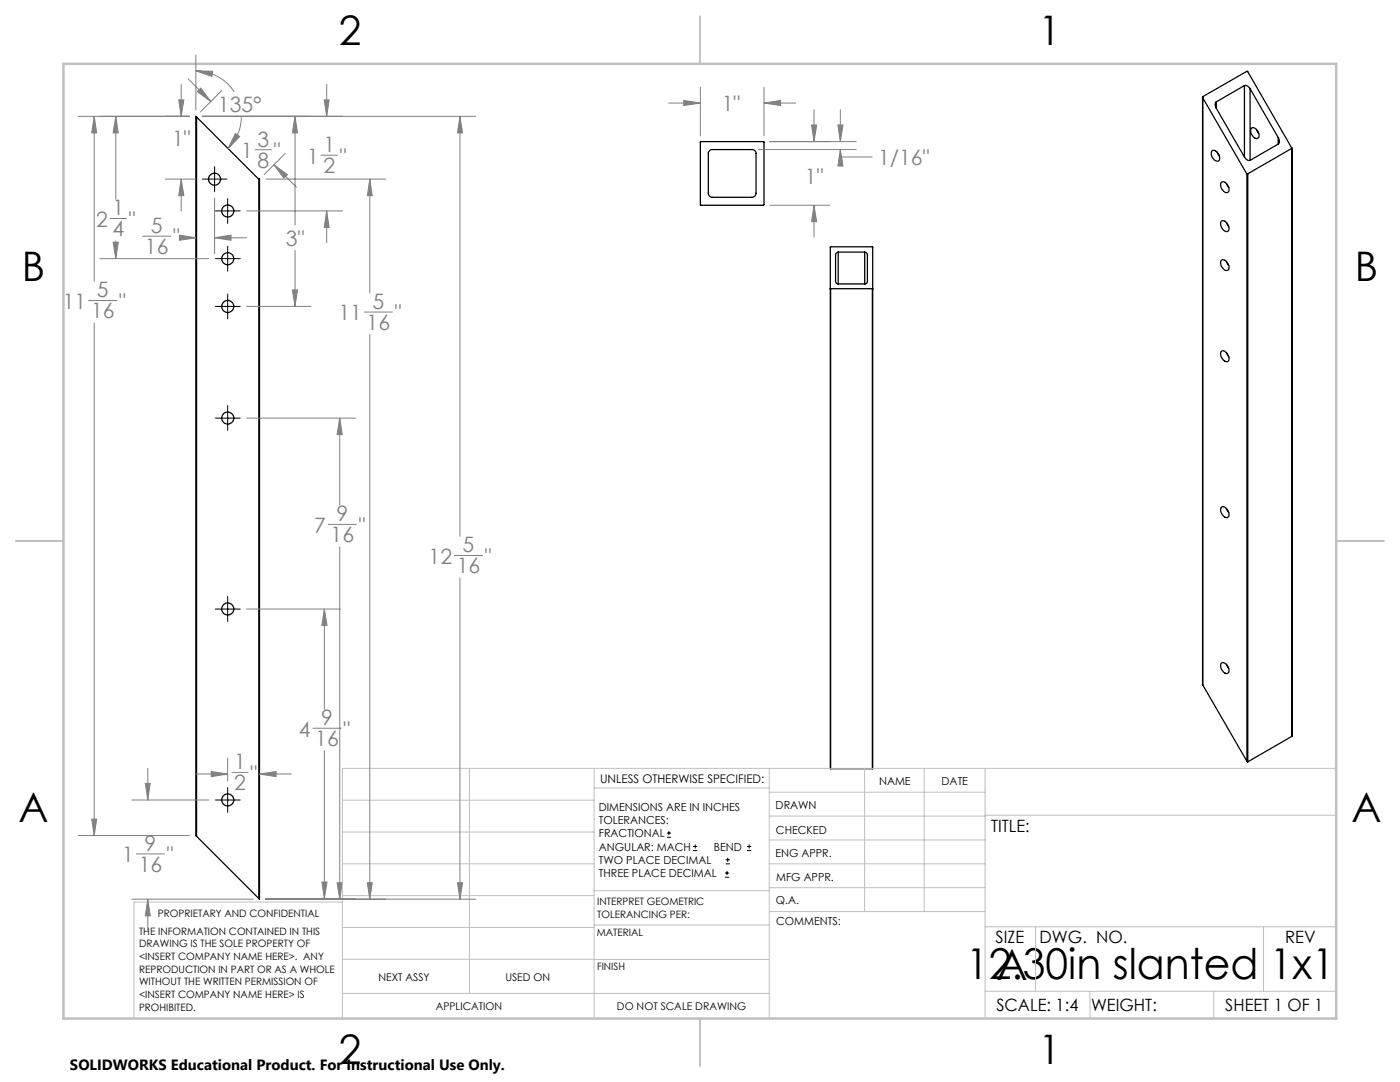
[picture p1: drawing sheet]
<svg xmlns="http://www.w3.org/2000/svg" width="279mm" height="216mm" viewBox="0 0 279 216" stroke-linecap="round" stroke-linejoin="round" font-family="sans-serif">
<g fill="none" stroke="#000" stroke-width=".25">
<path d="M240 19.4v117.3M240 19.5v-.2l8.9-5.1 8.9 15.4M240 19.5l8.8 15.2M240 19.5v117.2M248.4 17.1a1.05 1.05 0 0 1 1.1 .6M248.4 17.1l-5.7 3.2M248.4 17.1v14.2M249.5 17.7l5.6 9.7M249.5 17.7v14.3M39.2 23.4l-.1-.2v143.6l.1 .1M39.2 23.4v143.5M39.2 23.4l12.5 12.4"/>
<path d="M51.7 35.8l.1-.1v143.7l-.1-.1M51.7 35.8v143.5M139.8 28.3h12.6l.1 12.6-.2 .1-12.5-.1zM141.7 30l.3-.2h8.1a.78 .78 0 0 1 .8 .8v8a.85 .85 0 0 1-.8 .8h-8a.85 .85 0 0 1-.7-.8v-8.1zM241.9 30.1a1.02 1.02 0 0 1 1.4 .8l.1 .4a.62 .62 0 0 1-.2 .8 .62 .62 0 0 1-.9-.2 1.48 1.48 0 0 1-.4-1.8zM242.7 20.3a.95 .95 0 0 0 0 1.3M242.7 21.6l5.7 9.7M242.7 20.3v1.3M242.9 30.4l.4 .8M243.7 36.4a1.31 1.31 0 0 1 1.6 1.5 .54 .54 0 0 1-.3 .5 .54 .54 0 0 1-.6-.1l-.7-.8-.1-.6zM244.8 36.7l.4 .7M248.4 31.3a1.03 1.03 0 0 0 1.1 .7"/>
<path d="M248.8 34.7v117.2M249 34.7h-.2M249 34.7v117.3M249.7 25.6a1.31 1.31 0 0 1 1.6 1.5 .54 .54 0 0 1-.3 .5 .54 .54 0 0 1-.6 0l-.7-.9-.1-.6zM250.8 25.9l.4 .7M255.1 27.4a.98 .98 0 0 1 0 1.4M255.1 28.8l-5.6 3.2M255.1 27.4v1.4M257.8 29.6v117.3M257.8 29.6l-8.8 5.1M165.8 57.6h-.1M165.8 57.6v95.8"/>
<path d="M165.8 57.6h8.3M167.3 50.3a.54 .54 0 0 0-.5 .5v5.3a.49 .49 0 0 0 .5 .6M167.3 56.7h5.3M167.3 50.3h5.3M167.3 50.3v6.4M172.6 50.3a.54 .54 0 0 1 .5 .5v5.4l-.2 .4-.3 .1M172.6 50.3v6.4M174.1 57.6l.1 .1M174.1 57.6v95.8M243.7 51.9a1.34 1.34 0 0 1 1.6 1.8 .74 .74 0 0 1-.8 .3 .74 .74 0 0 1-.6-.6l-.3-.7zM243.7 44.1a1.04 1.04 0 0 1 1.4 .8 .72 .72 0 0 1 .2 .8 .72 .72 0 0 1-.6 .5 1.59 1.59 0 0 1-1-2.1zM244.8 44.4l.4 .8"/>
<path d="M244.8 52.2l.4 .8M243.7 70.1a1.04 1.04 0 0 1 1.4 .8 .72 .72 0 0 1 .2 .8 .72 .72 0 0 1-.6 .5 1.59 1.59 0 0 1-1-2.1zM244.8 70.4l.4 .8M243.7 101.2a1.16 1.16 0 0 1 1.6 1.1 .64 .64 0 0 1-.6 1 1.59 1.59 0 0 1-1-2.1zM244.8 101.5l.4 .7M240 136.7l8.8 15.2M243.7 132.3a1.31 1.31 0 0 1 1.6 1.5 .54 .54 0 0 1-.3 .5 .54 .54 0 0 1-.6 0l-.7-.8-.1-.7zM244.8 132.6l.4 .8M165.8 153.4v-104.2l8.4 .1-.1 104.1M165.8 153.4h8.3M248.8 151.9l.2 .1M257.8 146.9l-8.8 5.1"/>
<path d="M39.2 166.9l12.5 12.4"/>
<circle cx="42.8" cy="35.7" r="1.21"/>
<circle cx="45.5" cy="42.1" r="1.21"/>
<circle cx="45.5" cy="51.6" r="1.21"/>
<circle cx="45.5" cy="61.1" r="1.21"/>
<circle cx="45.5" cy="83.4" r="1.21"/>
<circle cx="45.5" cy="121.5" r="1.21"/>
<circle cx="45.5" cy="159.6" r="1.21"/>
</g>
<g fill="none" stroke="#000" stroke-width=".2">
<path d="M40.4 35.7h4.9M42.8 33.3v4.9M45.4 39.6v5M43 51.6h4.9M43 42.1h4.9M45.4 49.1v5M45.4 58.7v4.9M43 61.1h4.9M43 83.4h4.9M45.4 80.9v5M45.4 119v5M43 121.5h4.9"/>
<path d="M43 159.6h4.9M45.4 157.1v5M133.1 167.1h.8M133.1 166.2h.8M133.5 165.8v.9M138.3 169.7h.8M138.3 168.9h.8M138.7 168.5v.8M144.7 175h.8M144.7 174.2h.8M144.8 172.4h.9M144.8 171.6h.9"/>
<path d="M145.1 173.8v.8M145.2 171.1v.9M149.1 169.7h.8M149.1 168.9h.8M149.5 168.5v.8"/>
</g>
<g fill="none" stroke="#808080" stroke-width=".2">
<path d="M35.7 19.9h1l-.5 3.3zM36.2 16.9v6.3M37.6 15.8l4.5 4.4M39.1 11v10.9M39.1 14.1l3.3 .1-.1 1zM39.1 14.1a9.2 9.2 0 0 1 7.6 4.2M39.4 18.3l.7-.7 2 2.6zM44.3 18l-4.3 4.3M64.7 19.9h1l-.5 3.3zM65.2 16.9v6.3M139.8 17.4v9.7M152.5 17.4v9.7"/>
<path d="M15.6 23.2h22.2M18.8 23.2v32.9M18.8 23.2l.5 3.3h-1zM23.1 23.2v16.6M23.1 23.2l.5 3.3h-1zM33 35.7h6.1M36.2 35.7v6.4M36.2 35.7l.5 3.4h-1zM40.4 23.2h54.6M42.8 39.5v11.1M47 26.6l.8 .6-2.3 2.4zM48.2 23.4a8.9 8.9 0 0 1-2.7 6.2"/>
<path d="M50.9 29.9h3.3M53.1 35.7h23.9M54.7 32.9l2.7 2-.7 .7zM54.7 32.9l4.5 4.5M56.9 30.6l-4.2 4.3M58.9 23.2l.5 3.3h-1.1zM58.9 23.2v21.7M64.1 31h3.2M73.8 35.7l.5 3.4h-1zM73.8 35.7v22.8M91.8 23.2l.5 3.3h-1zM91.8 23.2v83.8"/>
<path d="M133.4 20.6h6.4M136.5 20l3.3 .6-3.3 .5zM151.3 29.8h19.6M152.5 20.6l3.3-.6v1.1zM152.5 20.6h6.3M153.6 28.3h17.3M162 24.9h1l-.5 3.4zM162.5 21.9v6.4M167.2 24.9h1l-.5 3.4zM167.7 29.8v1.5h6.4M167.7 21.9v6.4M167.7 29.8l.5 3.3h-1z"/>
<path d="M17.7 60h5.6M19.9 51.6h21.8M22 43.6h3.3M22.6 48.3h1l-.5 3.3zM23.1 48.1v3.5M28.4 47.1h5.7M35.8 46.9l3.3 .5-3.3 .5zM37 47.4h2.1M42.8 47.4l3.3-.5v1zM42.8 47.4h6.4M49.2 42.1h19.2M58.3 57.9h1.1l-.5 3.2z"/>
<path d="M58.9 50v11.1M65.2 42.1v6.3M65.2 42.1l.5 3.3h-1zM153.6 41h12M162.5 41v6.3M162.5 41l.5 3.2h-1zM18.8 64.5v102.2M49.2 61.1h12.9M72.7 62.3h5.6M73.8 66.7v112.7M49.2 83.4h21.8M67.8 83.4l.5 3.3h-1z"/>
<path d="M67.8 83.4v17.4M65.5 104.6h5.6M67.8 109.1v70.3M90.7 110.8h5.6M91.8 115.3v64.1M49.2 121.5h18.7M64.7 121.5v20M64.7 121.5l.6 3.3h-1.1zM26.3 159.6h15.4M29 156.3h1l-.5 3.3zM29.5 153.3v6.3M39.1 154.4h6.3"/>
<path d="M42.2 154l3.2 .4-3.2 .6zM45.4 151.3v4.6M46.3 154.1h3.2M51.8 154.4h6.3M51.8 154.4l3.3-.4v1zM62.4 145.3h5.7M64.7 149.8v29.5M15.6 166.7h22.2M18.3 163.4h1l-.5 3.3zM26.3 179.4h24.2M27.2 170.4h5.6M29.5 179.4v6.4"/>
<path d="M29.5 179.4l.5 3.3h-1zM53 179.3h14.9M53.1 179.4h41.9M64.2 176h1.1l-.6 3.3zM67.3 176.1h1l-.5 3.3zM73.3 176.1h1l-.5 3.3zM91.3 176.1h1l-.5 3.3z"/>
</g>
<g fill="none" stroke="#c0c0c0" stroke-width=".2">
<path d="M68.3 159.7h50.3M93.7 153.3v44.9M118.6 153.3v49.9M118.6 157.2h34.9M153.5 153.3v49.9M153.5 158.1h43.1M172.5 153.3v28.6M184.4 153.3v28.6M196.6 153.3v49.9M266.7 153.3h-198.4v49.9M68.3 178.7h50.3M68.3 172.4h50.3"/>
<path d="M68.3 166h50.3M68.3 180h-41.6v23.2M118.6 177.7h35M153.5 167.6h43.1M153.5 162.8h43.1M153.5 172.4h43.1M153.5 177.1h43.1M196.6 162.7h70.1M68.3 198.2h85.2M68.3 191.4l85.2 .1M68.3 185.1h50.3M118.6 184.6h35"/>
<path d="M153.6 181.9h43M196.6 197.8h70.1M196.6 184.9h70.1M206.7 184.9v12.9M217.5 197.8v5.4M242.2 197.8v5.4M252.2 184.9v12.9"/>
</g>
<path d="M139.7 3.2v9.5M3.1 107.9h9.6M266.7 107.9h9.5M139.7 203.2v9.6" fill="none" stroke="#c0c0c0" stroke-width=".25"/>
<path d="M12.7 12.7h254v190.5h-254z" fill="none" stroke="#c0c0c0" stroke-width=".5"/>
<path d="M18.3 163.4h1l-.5 3.3zM18.8 23.2l.5 3.3h-1zM73.3 176.1h1l-.5 3.3zM73.8 35.7l.5 3.4h-1zM39.4 18.3l.7-.7 2 2.6zM54.7 32.9l2.7 2-.7 .7zM42.2 154l3.2 .4-3.2 .6zM51.8 154.4l3.3-.4v1zM64.7 121.5l.6 3.3h-1.1zM64.2 176h1.1l-.6 3.3zM42.8 47.4l3.3-.5v1zM35.8 46.9l3.3 .5-3.3 .5zM35.7 19.9h1l-.5 3.3zM36.2 35.7l.5 3.4h-1zM65.2 42.1l.5 3.3h-1zM64.7 19.9h1l-.5 3.3zM22.6 48.3h1l-.5 3.3zM23.1 23.2l.5 3.3h-1zM58.3 57.9h1.1l-.5 3.2zM58.9 23.2l.5 3.3h-1.1zM67.8 83.4l.5 3.3h-1zM67.3 176.1h1l-.5 3.3zM29 156.3h1l-.5 3.3zM29.5 179.4l.5 3.3h-1zM47 26.6l.8 .6-2.3 2.4zM39.1 14.1l3.3 .1-.1 1zM91.8 23.2l.5 3.3h-1zM91.3 176.1h1l-.5 3.3zM136.5 20l3.3 .6-3.3 .5zM152.5 20.6l3.3-.6v1.1zM162 24.9h1l-.5 3.4zM162.5 41l.5 3.2h-1zM167.2 24.9h1l-.5 3.4zM167.7 29.8l.5 3.3h-1z" fill="#808080"/>
<g font-size="8.5">
<text x="192.8" y="195.4">12.30in slanted 1x1</text>
<text x="198.9" y="195.5">A</text>
</g>
<g font-size="8.1">
<text x="67.6" y="8.9">2</text>
<text x="207.3" y="8.9">1</text>
<text x="4.4" y="56.1">B</text>
<text x="270.4" y="56.1">B</text>
<text x="3.7" y="164.1">A</text>
<text x="269.7" y="164.1">A</text>
<text x="67.6" y="212.4">2</text>
<text x="207.3" y="212.4">1</text>
</g>
<g font-size="4.2" fill="#808080">
<text x="43.5" y="22.4">135°</text>
<text x="144.1" y="22.1">1&quot;</text>
<text x="34.4" y="29.2">1&quot;</text>
<text x="51.4" y="29.2">3</text>
<text x="48.1" y="31.6">1</text>
<text x="51.4" y="33.4">8</text>
<text x="54.7" y="31.6">&quot;</text>
<text x="61.3" y="32.6">1</text>
<text x="64.6" y="30.3">1</text>
<text x="64.6" y="34.5">2</text>
<text x="67.8" y="32.6">&quot;</text>
<text x="175.3" y="32.9">1/16&quot;</text>
<text x="160.7" y="36.8">1&quot;</text>
<text x="19.2" y="45.3">2</text>
<text x="22.5" y="42.9">1</text>
<text x="22.5" y="47.1">4</text>
<text x="25.7" y="45.3">&quot;</text>
<text x="30.1" y="46.5">5</text>
<text x="28.9" y="50.7">16</text>
<text x="34.5" y="48.8">&quot;</text>
<text x="57.1" y="49">3&quot;</text>
<text x="19.3" y="59.3">5</text>
<text x="12.5" y="61.6">11</text>
<text x="18.2" y="63.5">16</text>
<text x="23.8" y="61.6">&quot;</text>
<text x="67.5" y="63.9">11</text>
<text x="73.2" y="65.8">16</text>
<text x="74.3" y="61.6">5</text>
<text x="78.8" y="63.9">&quot;</text>
<text x="62.7" y="106.3">7</text>
<text x="67.2" y="104">9</text>
<text x="71.6" y="106.3">&quot;</text>
<text x="66" y="108.2">16</text>
<text x="85.5" y="112.5">12</text>
<text x="92.3" y="110.2">5</text>
<text x="96.8" y="112.5">&quot;</text>
<text x="91.2" y="114.4">16</text>
<text x="59.7" y="147">4</text>
<text x="62.9" y="148.9">16</text>
<text x="64.1" y="144.7">9</text>
<text x="68.6" y="147">&quot;</text>
<text x="46.7" y="153.5">1</text>
<text x="50" y="155.8">&quot;</text>
<text x="46.7" y="157.7">2</text>
<text x="24.4" y="172.1">1</text>
<text x="27.7" y="173.9">16</text>
<text x="28.9" y="169.7">9</text>
<text x="33.3" y="172.1">&quot;</text>
</g>
<g font-size="3.4">
<text x="197.8" y="166">TITLE:</text>
<text x="198.7" y="188.1">SIZE</text>
<text x="207.5" y="188.1">DWG. NO.</text>
<text x="256.5" y="188.2">REV</text>
<text x="198.8" y="201.7">SCALE: 1:4</text>
<text x="217.7" y="201.8">WEIGHT:</text>
<text x="244.5" y="201.7">SHEET 1 OF 1</text>
</g>
<text font-size="3" x="14" y="213.5">SOLIDWORKS Educational Product. For Instructional Use Only.</text>
<text font-size="2.4" x="119.8" y="156.2">UNLESS OTHERWISE SPECIFIED:</text>
<g font-size="2.2">
<text x="119.5" y="161.8">DIMENSIONS ARE IN INCHES</text>
<text x="154.8" y="161.4">DRAWN</text>
<text x="175.4" y="156.6">NAME</text>
<text x="187.9" y="156.7">DATE</text>
<text x="119.5" y="164.4">TOLERANCES:</text>
<text x="119.5" y="167.1">FRACTIONAL</text>
<text x="154.9" y="166.3">CHECKED</text>
<text x="119.5" y="169.7">ANGULAR: MACH</text>
<text x="119.5" y="172.4">TWO PLACE DECIMAL</text>
<text x="142.5" y="169.7">BEND</text>
<text x="154.8" y="171">ENG APPR.</text>
<text x="119.5" y="175">THREE PLACE DECIMAL</text>
<text x="154.9" y="175.7">MFG APPR.</text>
<text x="154.9" y="180.4">Q.A.</text>
<text x="154.9" y="184.6">COMMENTS:</text>
</g>
<g font-size="2.1">
<text x="75.5" y="195.7">NEXT ASSY</text>
<text x="100.9" y="195.7">USED ON</text>
<text x="86.9" y="201.5">APPLICATION</text>
<text x="123.1" y="201.6">DO NOT SCALE DRAWING</text>
</g>
<g font-size="2">
<text x="31.5" y="182.9">PROPRIETARY AND CONFIDENTIAL</text>
<text x="119.2" y="180.6">INTERPRET GEOMETRIC</text>
<text x="119.2" y="183.1">TOLERANCING PER:</text>
<text x="27.8" y="186.5">THE INFORMATION CONTAINED IN THIS</text>
<text x="27.8" y="189">DRAWING IS THE SOLE PROPERTY OF</text>
<text x="27.8" y="191.6">&lt;INSERT COMPANY NAME HERE&gt;. ANY</text>
<text x="119.1" y="186.7">MATERIAL</text>
<text x="27.8" y="194.1">REPRODUCTION IN PART OR AS A WHOLE</text>
<text x="27.8" y="196.6">WITHOUT THE WRITTEN PERMISSION OF</text>
<text x="119.1" y="193.5">FINISH</text>
<text x="27.8" y="199.1">&lt;INSERT COMPANY NAME HERE&gt; IS</text>
<text x="27.8" y="201.7">PROHIBITED.</text>
</g>
</svg>
